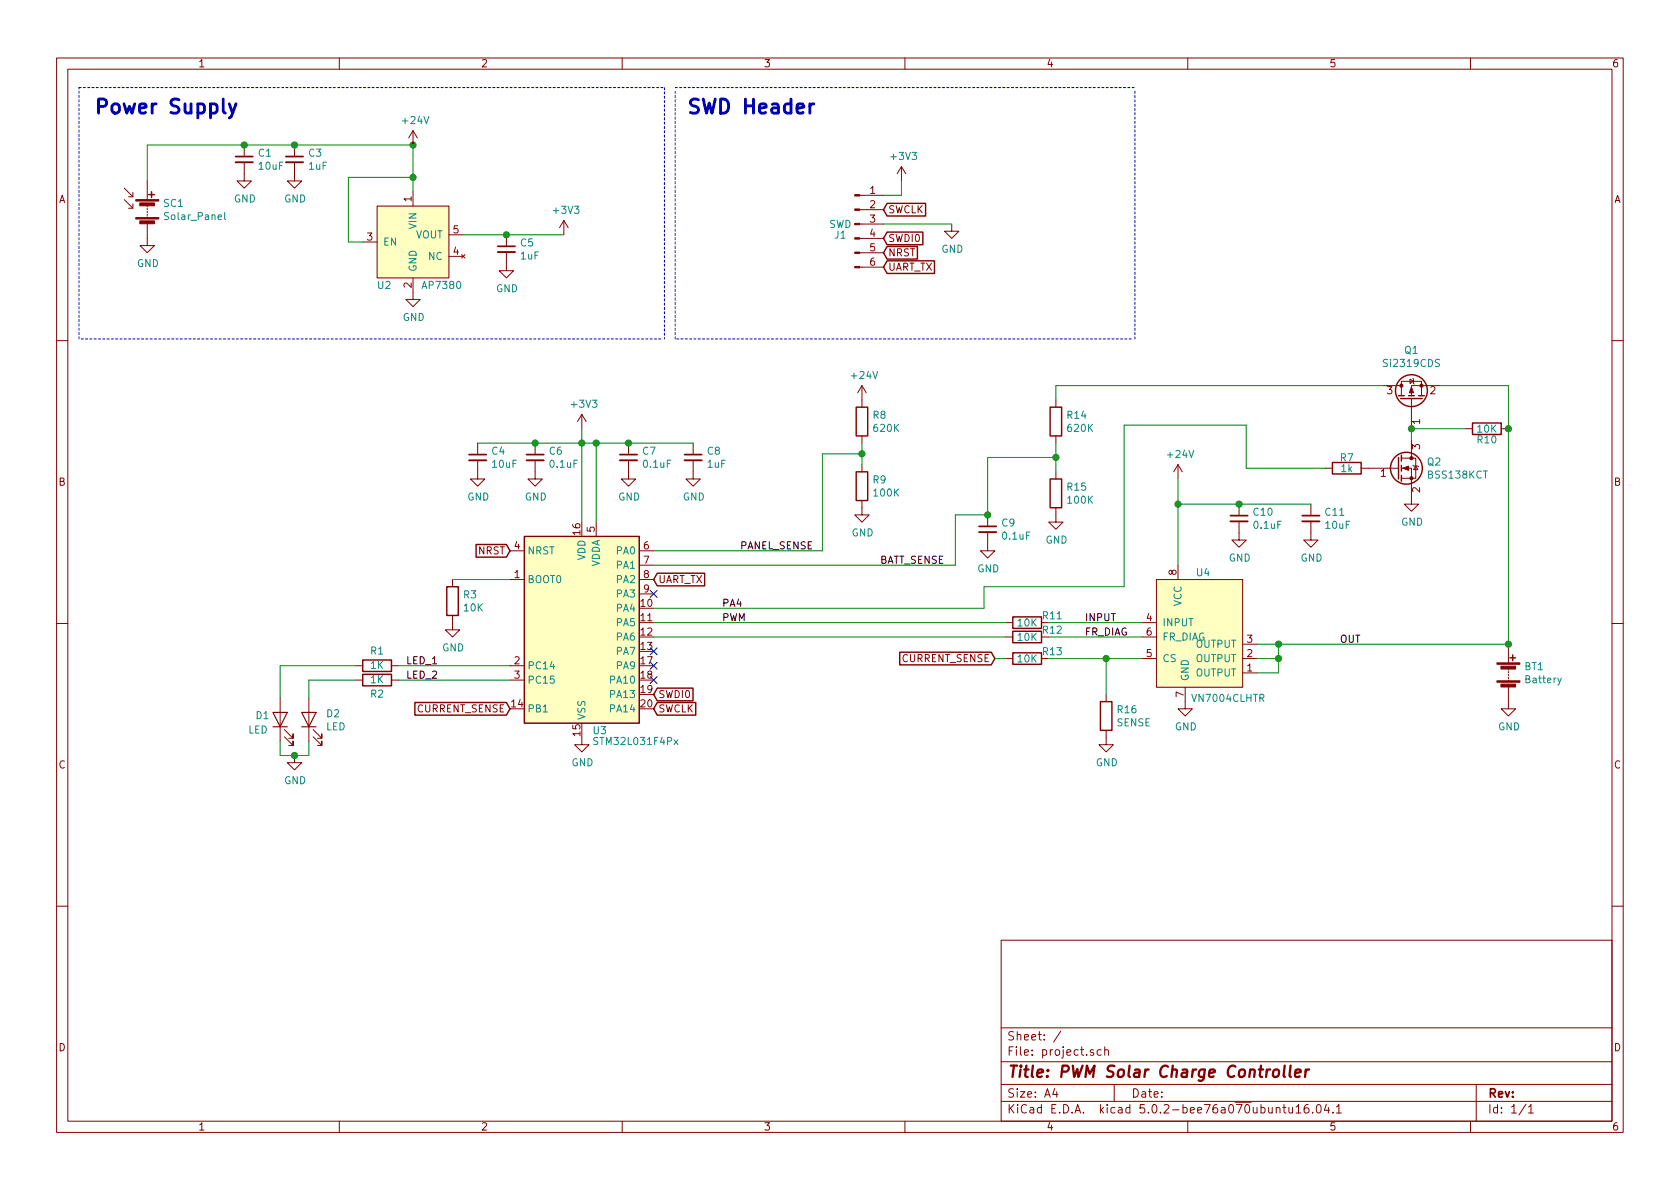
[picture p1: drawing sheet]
EESchema Schematic File Version 4
LIBS:project-cache
EELAYER 26 0
EELAYER END
$Descr A4 11693 8268
encoding utf-8
Sheet 1 1
Title "PWM Solar Charge Controller"
Date ""
Rev ""
Comp ""
Comment1 ""
Comment2 ""
Comment3 ""
Comment4 ""
$EndDescr
$Comp
L MCU_ST_STM32L0:STM32L031F4Px U3
U 1 1
P 4050 4325
F 0 "U3" H 4175 3575 50  0000 C CNN
F 1 "STM32L031F4Px" H 4425 3500 50  0000 C CNN
F 2 "Package_SO:TSSOP-20_4.4x6.5mm_P0.65mm" H 3650 3625 50  0001 R CNN
F 3 "http://www.st.com/st-web-ui/static/active/en/resource/technical/document/datasheet/DM00140359.pdf" H 4050 4325 50  0001 C CNN
	1    4050 4325
	1    0    0    -1  
$EndComp
Text GLabel 4550 4925 2    50   Input ~ 0
SWCLK
Text GLabel 4550 4825 2    50   Input ~ 0
SWDI0
Text GLabel 4550 4025 2    50   Input ~ 0
UART_TX
Text GLabel 3550 3825 0    50   Input ~ 0
NRST
$Comp
L power:GND #PWR018
U 1 1
P 4050 5125
F 0 "#PWR018" H 4050 4875 50  0001 C CNN
F 1 "GND" H 4055 4952 50  0000 C CNN
F 2 "" H 4050 5125 50  0001 C CNN
F 3 "" H 4050 5125 50  0001 C CNN
	1    4050 5125
	1    0    0    -1  
$EndComp
Text GLabel 3550 4925 0    50   Input ~ 0
CURRENT_SENSE
$Comp
L power:+3V3 #PWR017
U 1 1
P 4050 2975
F 0 "#PWR017" H 4050 2825 50  0001 C CNN
F 1 "+3V3" H 4065 3148 50  0000 C CNN
F 2 "" H 4050 2975 50  0001 C CNN
F 3 "" H 4050 2975 50  0001 C CNN
	1    4050 2975
	1    0    0    -1  
$EndComp
Wire Wire Line
	4050 3075 4050 3625
Wire Wire Line
	4150 3625 4150 3075
Wire Wire Line
	4150 3075 4050 3075
Connection ~ 4050 3075
$Comp
L Device:C_Small C6
U 1 1
P 3725 3175
F 0 "C6" H 3817 3221 50  0000 L CNN
F 1 "0.1uF" H 3817 3130 50  0000 L CNN
F 2 "Capacitor_SMD:C_0603_1608Metric_Pad1.05x0.95mm_HandSolder" H 3725 3175 50  0001 C CNN
F 3 "~" H 3725 3175 50  0001 C CNN
	1    3725 3175
	1    0    0    -1  
$EndComp
$Comp
L Device:C_Small C7
U 1 1
P 4375 3175
F 0 "C7" H 4467 3221 50  0000 L CNN
F 1 "0.1uF" H 4467 3130 50  0000 L CNN
F 2 "Capacitor_SMD:C_0603_1608Metric_Pad1.05x0.95mm_HandSolder" H 4375 3175 50  0001 C CNN
F 3 "~" H 4375 3175 50  0001 C CNN
	1    4375 3175
	1    0    0    -1  
$EndComp
Wire Wire Line
	4050 3075 4050 2975
Wire Wire Line
	3725 3075 4050 3075
Wire Wire Line
	4375 3075 4150 3075
Connection ~ 4150 3075
$Comp
L power:GND #PWR015
U 1 1
P 3725 3275
F 0 "#PWR015" H 3725 3025 50  0001 C CNN
F 1 "GND" H 3730 3102 50  0000 C CNN
F 2 "" H 3725 3275 50  0001 C CNN
F 3 "" H 3725 3275 50  0001 C CNN
	1    3725 3275
	1    0    0    -1  
$EndComp
$Comp
L power:GND #PWR019
U 1 1
P 4375 3275
F 0 "#PWR019" H 4375 3025 50  0001 C CNN
F 1 "GND" H 4380 3102 50  0000 C CNN
F 2 "" H 4375 3275 50  0001 C CNN
F 3 "" H 4375 3275 50  0001 C CNN
	1    4375 3275
	1    0    0    -1  
$EndComp
$Comp
L Device:C_Small C8
U 1 1
P 4825 3175
F 0 "C8" H 4917 3221 50  0000 L CNN
F 1 "1uF" H 4917 3130 50  0000 L CNN
F 2 "Capacitor_SMD:C_0603_1608Metric_Pad1.05x0.95mm_HandSolder" H 4825 3175 50  0001 C CNN
F 3 "~" H 4825 3175 50  0001 C CNN
	1    4825 3175
	1    0    0    -1  
$EndComp
$Comp
L Device:C_Small C4
U 1 1
P 3325 3175
F 0 "C4" H 3417 3221 50  0000 L CNN
F 1 "10uF" H 3417 3130 50  0000 L CNN
F 2 "Capacitor_SMD:C_0603_1608Metric_Pad1.05x0.95mm_HandSolder" H 3325 3175 50  0001 C CNN
F 3 "~" H 3325 3175 50  0001 C CNN
	1    3325 3175
	1    0    0    -1  
$EndComp
Wire Wire Line
	3325 3075 3725 3075
Connection ~ 3725 3075
Wire Wire Line
	4825 3075 4375 3075
Connection ~ 4375 3075
$Comp
L power:GND #PWR012
U 1 1
P 3325 3275
F 0 "#PWR012" H 3325 3025 50  0001 C CNN
F 1 "GND" H 3330 3102 50  0000 C CNN
F 2 "" H 3325 3275 50  0001 C CNN
F 3 "" H 3325 3275 50  0001 C CNN
	1    3325 3275
	1    0    0    -1  
$EndComp
$Comp
L power:GND #PWR020
U 1 1
P 4825 3275
F 0 "#PWR020" H 4825 3025 50  0001 C CNN
F 1 "GND" H 4830 3102 50  0000 C CNN
F 2 "" H 4825 3275 50  0001 C CNN
F 3 "" H 4825 3275 50  0001 C CNN
	1    4825 3275
	1    0    0    -1  
$EndComp
$Comp
L theapi_Regulator:AP7380 U2
U 1 1
P 2875 1725
F 0 "U2" H 2675 1475 50  0000 C CNN
F 1 "AP7380" H 3075 1475 50  0000 C CNN
F 2 "Package_TO_SOT_SMD:SOT-23-5_HandSoldering" H 2875 1725 50  0001 C CNN
F 3 "" H 2875 1725 50  0001 C CNN
	1    2875 1725
	1    0    0    -1  
$EndComp
$Comp
L Device:C_Small C3
U 1 1
P 2050 1100
F 0 "C3" H 2142 1146 50  0000 L CNN
F 1 "1uF" H 2142 1055 50  0000 L CNN
F 2 "Capacitor_SMD:C_0603_1608Metric_Pad1.05x0.95mm_HandSolder" H 2050 1100 50  0001 C CNN
F 3 "~" H 2050 1100 50  0001 C CNN
	1    2050 1100
	1    0    0    -1  
$EndComp
$Comp
L Device:C_Small C5
U 1 1
P 3525 1725
F 0 "C5" H 3617 1771 50  0000 L CNN
F 1 "1uF" H 3617 1680 50  0000 L CNN
F 2 "Capacitor_SMD:C_0603_1608Metric_Pad1.05x0.95mm_HandSolder" H 3525 1725 50  0001 C CNN
F 3 "~" H 3525 1725 50  0001 C CNN
	1    3525 1725
	1    0    0    -1  
$EndComp
Wire Wire Line
	2525 1675 2425 1675
Wire Wire Line
	2425 1675 2425 1225
Wire Wire Line
	2425 1225 2875 1225
Wire Wire Line
	2875 1225 2875 1325
Connection ~ 2875 1225
$Comp
L power:GND #PWR013
U 1 1
P 3525 1825
F 0 "#PWR013" H 3525 1575 50  0001 C CNN
F 1 "GND" H 3530 1652 50  0000 C CNN
F 2 "" H 3525 1825 50  0001 C CNN
F 3 "" H 3525 1825 50  0001 C CNN
	1    3525 1825
	1    0    0    -1  
$EndComp
$Comp
L power:GND #PWR010
U 1 1
P 2050 1200
F 0 "#PWR010" H 2050 950 50  0001 C CNN
F 1 "GND" H 2055 1027 50  0000 C CNN
F 2 "" H 2050 1200 50  0001 C CNN
F 3 "" H 2050 1200 50  0001 C CNN
	1    2050 1200
	1    0    0    -1  
$EndComp
Connection ~ 2875 1000
Wire Wire Line
	2875 1000 2875 1225
Wire Wire Line
	3525 1625 3225 1625
$Comp
L power:+3V3 #PWR016
U 1 1
P 3925 1625
F 0 "#PWR016" H 3925 1475 50  0001 C CNN
F 1 "+3V3" H 3940 1798 50  0000 C CNN
F 2 "" H 3925 1625 50  0001 C CNN
F 3 "" H 3925 1625 50  0001 C CNN
	1    3925 1625
	1    0    0    -1  
$EndComp
Wire Wire Line
	3925 1625 3525 1625
Connection ~ 3525 1625
$Comp
L power:GND #PWR07
U 1 1
P 2875 2025
F 0 "#PWR07" H 2875 1775 50  0001 C CNN
F 1 "GND" H 2880 1852 50  0000 C CNN
F 2 "" H 2875 2025 50  0001 C CNN
F 3 "" H 2875 2025 50  0001 C CNN
	1    2875 2025
	1    0    0    -1  
$EndComp
$Comp
L power:+24V #PWR06
U 1 1
P 2875 1000
F 0 "#PWR06" H 2875 850 50  0001 C CNN
F 1 "+24V" H 2890 1173 50  0000 C CNN
F 2 "" H 2875 1000 50  0001 C CNN
F 3 "" H 2875 1000 50  0001 C CNN
	1    2875 1000
	1    0    0    -1  
$EndComp
$Comp
L Device:C_Small C10
U 1 1
P 8625 3600
F 0 "C10" H 8717 3646 50  0000 L CNN
F 1 "0.1uF" H 8717 3555 50  0000 L CNN
F 2 "Capacitor_SMD:C_0603_1608Metric_Pad1.05x0.95mm_HandSolder" H 8625 3600 50  0001 C CNN
F 3 "~" H 8625 3600 50  0001 C CNN
	1    8625 3600
	1    0    0    -1  
$EndComp
$Comp
L power:GND #PWR030
U 1 1
P 8250 4875
F 0 "#PWR030" H 8250 4625 50  0001 C CNN
F 1 "GND" H 8255 4702 50  0000 C CNN
F 2 "" H 8250 4875 50  0001 C CNN
F 3 "" H 8250 4875 50  0001 C CNN
	1    8250 4875
	1    0    0    -1  
$EndComp
$Comp
L power:GND #PWR031
U 1 1
P 8625 3700
F 0 "#PWR031" H 8625 3450 50  0001 C CNN
F 1 "GND" H 8630 3527 50  0000 C CNN
F 2 "" H 8625 3700 50  0001 C CNN
F 3 "" H 8625 3700 50  0001 C CNN
	1    8625 3700
	1    0    0    -1  
$EndComp
$Comp
L power:+24V #PWR029
U 1 1
P 8200 3325
F 0 "#PWR029" H 8200 3175 50  0001 C CNN
F 1 "+24V" H 8215 3498 50  0000 C CNN
F 2 "" H 8200 3325 50  0001 C CNN
F 3 "" H 8200 3325 50  0001 C CNN
	1    8200 3325
	1    0    0    -1  
$EndComp
Wire Wire Line
	8750 4475 8900 4475
Text GLabel 6925 4575 0    50   Input ~ 0
CURRENT_SENSE
$Comp
L Device:R R11
U 1 1
P 7150 4325
F 0 "R11" V 7100 4500 50  0000 C CNN
F 1 "10K" V 7150 4325 50  0000 C CNN
F 2 "Resistor_SMD:R_0603_1608Metric_Pad1.05x0.95mm_HandSolder" V 7080 4325 50  0001 C CNN
F 3 "~" H 7150 4325 50  0001 C CNN
	1    7150 4325
	0    1    1    0   
$EndComp
$Comp
L Device:R R13
U 1 1
P 7150 4575
F 0 "R13" V 7100 4750 50  0000 C CNN
F 1 "10K" V 7150 4575 50  0000 C CNN
F 2 "Resistor_SMD:R_0603_1608Metric_Pad1.05x0.95mm_HandSolder" V 7080 4575 50  0001 C CNN
F 3 "~" H 7150 4575 50  0001 C CNN
	1    7150 4575
	0    1    1    0   
$EndComp
Wire Wire Line
	6925 4575 7000 4575
Wire Wire Line
	7300 4575 7700 4575
Wire Wire Line
	8200 3325 8200 3500
Wire Wire Line
	8625 3500 8200 3500
Connection ~ 8200 3500
Wire Wire Line
	8200 3500 8200 3925
$Comp
L Device:R R16
U 1 1
P 7700 4975
F 0 "R16" H 7770 5021 50  0000 L CNN
F 1 "SENSE" H 7770 4930 50  0000 L CNN
F 2 "Resistor_SMD:R_0805_2012Metric_Pad1.15x1.40mm_HandSolder" V 7630 4975 50  0001 C CNN
F 3 "~" H 7700 4975 50  0001 C CNN
	1    7700 4975
	1    0    0    -1  
$EndComp
$Comp
L power:GND #PWR028
U 1 1
P 7700 5125
F 0 "#PWR028" H 7700 4875 50  0001 C CNN
F 1 "GND" H 7705 4952 50  0000 C CNN
F 2 "" H 7700 5125 50  0001 C CNN
F 3 "" H 7700 5125 50  0001 C CNN
	1    7700 5125
	1    0    0    -1  
$EndComp
Wire Wire Line
	7700 4825 7700 4575
Connection ~ 7700 4575
Wire Wire Line
	7700 4575 7950 4575
Wire Wire Line
	4550 4325 7000 4325
$Comp
L Device:R R12
U 1 1
P 7150 4425
F 0 "R12" V 7100 4600 50  0000 C CNN
F 1 "10K" V 7150 4425 50  0000 C CNN
F 2 "Resistor_SMD:R_0603_1608Metric_Pad1.05x0.95mm_HandSolder" V 7080 4425 50  0001 C CNN
F 3 "~" H 7150 4425 50  0001 C CNN
	1    7150 4425
	0    1    1    0   
$EndComp
$Comp
L Device:C_Small C11
U 1 1
P 9125 3600
F 0 "C11" H 9217 3646 50  0000 L CNN
F 1 "10uF" H 9217 3555 50  0000 L CNN
F 2 "Capacitor_SMD:C_0603_1608Metric_Pad1.05x0.95mm_HandSolder" H 9125 3600 50  0001 C CNN
F 3 "~" H 9125 3600 50  0001 C CNN
	1    9125 3600
	1    0    0    -1  
$EndComp
$Comp
L power:GND #PWR033
U 1 1
P 9125 3700
F 0 "#PWR033" H 9125 3450 50  0001 C CNN
F 1 "GND" H 9130 3527 50  0000 C CNN
F 2 "" H 9125 3700 50  0001 C CNN
F 3 "" H 9125 3700 50  0001 C CNN
	1    9125 3700
	1    0    0    -1  
$EndComp
Wire Wire Line
	8625 3500 9125 3500
$Comp
L Device:LED D1
U 1 1
P 1950 5000
F 0 "D1" V 1975 5175 50  0000 R CNN
F 1 "LED" V 1875 5225 50  0000 R CNN
F 2 "LED_SMD:LED_0805_2012Metric_Pad1.15x1.40mm_HandSolder" H 1950 5000 50  0001 C CNN
F 3 "~" H 1950 5000 50  0001 C CNN
	1    1950 5000
	0    -1   -1   0   
$EndComp
$Comp
L Device:R R1
U 1 1
P 2625 4625
F 0 "R1" V 2725 4625 50  0000 C CNN
F 1 "1K" V 2625 4625 50  0000 C CNN
F 2 "Resistor_SMD:R_0603_1608Metric_Pad1.05x0.95mm_HandSolder" V 2555 4625 50  0001 C CNN
F 3 "~" H 2625 4625 50  0001 C CNN
	1    2625 4625
	0    -1   -1   0   
$EndComp
Text Label 2825 4625 0    50   ~ 0
LED_1
$Comp
L Device:R R15
U 1 1
P 7350 3425
F 0 "R15" H 7420 3471 50  0000 L CNN
F 1 "100K" H 7420 3380 50  0000 L CNN
F 2 "Resistor_SMD:R_0603_1608Metric_Pad1.05x0.95mm_HandSolder" V 7280 3425 50  0001 C CNN
F 3 "~" H 7350 3425 50  0001 C CNN
	1    7350 3425
	1    0    0    -1  
$EndComp
$Comp
L Device:R R14
U 1 1
P 7350 2925
F 0 "R14" H 7420 2971 50  0000 L CNN
F 1 "620K" H 7420 2880 50  0000 L CNN
F 2 "Resistor_SMD:R_0603_1608Metric_Pad1.05x0.95mm_HandSolder" V 7280 2925 50  0001 C CNN
F 3 "~" H 7350 2925 50  0001 C CNN
	1    7350 2925
	1    0    0    -1  
$EndComp
Wire Wire Line
	7350 3075 7350 3175
Connection ~ 7350 3175
Wire Wire Line
	7350 3175 7350 3275
$Comp
L power:GND #PWR027
U 1 1
P 7350 3575
F 0 "#PWR027" H 7350 3325 50  0001 C CNN
F 1 "GND" H 7355 3402 50  0000 C CNN
F 2 "" H 7350 3575 50  0001 C CNN
F 3 "" H 7350 3575 50  0001 C CNN
	1    7350 3575
	1    0    0    -1  
$EndComp
Text Label 6125 3925 0    50   ~ 0
BATT_SENSE
$Comp
L Device:C_Small C9
U 1 1
P 6875 3675
F 0 "C9" H 6967 3721 50  0000 L CNN
F 1 "0.1uF" H 6967 3630 50  0000 L CNN
F 2 "Capacitor_SMD:C_0603_1608Metric_Pad1.05x0.95mm_HandSolder" H 6875 3675 50  0001 C CNN
F 3 "~" H 6875 3675 50  0001 C CNN
	1    6875 3675
	1    0    0    -1  
$EndComp
$Comp
L power:GND #PWR026
U 1 1
P 6875 3775
F 0 "#PWR026" H 6875 3525 50  0001 C CNN
F 1 "GND" H 6880 3602 50  0000 C CNN
F 2 "" H 6875 3775 50  0001 C CNN
F 3 "" H 6875 3775 50  0001 C CNN
	1    6875 3775
	1    0    0    -1  
$EndComp
Wire Wire Line
	6875 3175 7350 3175
$Comp
L Device:R R8
U 1 1
P 6000 2925
F 0 "R8" H 6070 2971 50  0000 L CNN
F 1 "620K" H 6070 2880 50  0000 L CNN
F 2 "Resistor_SMD:R_0603_1608Metric_Pad1.05x0.95mm_HandSolder" V 5930 2925 50  0001 C CNN
F 3 "~" H 6000 2925 50  0001 C CNN
	1    6000 2925
	1    0    0    -1  
$EndComp
$Comp
L Device:R R9
U 1 1
P 6000 3375
F 0 "R9" H 6070 3421 50  0000 L CNN
F 1 "100K" H 6070 3330 50  0000 L CNN
F 2 "Resistor_SMD:R_0603_1608Metric_Pad1.05x0.95mm_HandSolder" V 5930 3375 50  0001 C CNN
F 3 "~" H 6000 3375 50  0001 C CNN
	1    6000 3375
	1    0    0    -1  
$EndComp
$Comp
L power:GND #PWR023
U 1 1
P 6000 3525
F 0 "#PWR023" H 6000 3275 50  0001 C CNN
F 1 "GND" H 6005 3352 50  0000 C CNN
F 2 "" H 6000 3525 50  0001 C CNN
F 3 "" H 6000 3525 50  0001 C CNN
	1    6000 3525
	1    0    0    -1  
$EndComp
$Comp
L power:+24V #PWR022
U 1 1
P 6000 2775
F 0 "#PWR022" H 6000 2625 50  0001 C CNN
F 1 "+24V" H 6015 2948 50  0000 C CNN
F 2 "" H 6000 2775 50  0001 C CNN
F 3 "" H 6000 2775 50  0001 C CNN
	1    6000 2775
	1    0    0    -1  
$EndComp
Wire Wire Line
	7350 2675 7350 2775
Wire Wire Line
	7300 4425 7950 4425
Wire Wire Line
	4550 4425 7000 4425
Text Label 7550 4425 0    50   ~ 0
FR_DIAG
Text Label 5025 4325 0    50   ~ 0
PWM
$Comp
L Device:R R3
U 1 1
P 3150 4175
F 0 "R3" H 3220 4221 50  0000 L CNN
F 1 "10K" H 3220 4130 50  0000 L CNN
F 2 "Resistor_SMD:R_0603_1608Metric_Pad1.05x0.95mm_HandSolder" V 3080 4175 50  0001 C CNN
F 3 "~" H 3150 4175 50  0001 C CNN
	1    3150 4175
	1    0    0    -1  
$EndComp
$Comp
L power:GND #PWR08
U 1 1
P 3150 4325
F 0 "#PWR08" H 3150 4075 50  0001 C CNN
F 1 "GND" H 3155 4152 50  0000 C CNN
F 2 "" H 3150 4325 50  0001 C CNN
F 3 "" H 3150 4325 50  0001 C CNN
	1    3150 4325
	1    0    0    -1  
$EndComp
Wire Wire Line
	3550 4025 3150 4025
$Comp
L power:+3V3 #PWR024
U 1 1
P 6275 1250
F 0 "#PWR024" H 6275 1100 50  0001 C CNN
F 1 "+3V3" H 6290 1423 50  0000 C CNN
F 2 "" H 6275 1250 50  0001 C CNN
F 3 "" H 6275 1250 50  0001 C CNN
	1    6275 1250
	1    0    0    -1  
$EndComp
Wire Wire Line
	6150 1350 6275 1350
Wire Wire Line
	6275 1350 6275 1250
Text GLabel 6150 1450 2    50   Input ~ 0
SWCLK
Text GLabel 6150 1650 2    50   Input ~ 0
SWDI0
Text GLabel 6150 1750 2    50   Input ~ 0
NRST
$Comp
L power:GND #PWR025
U 1 1
P 6625 1550
F 0 "#PWR025" H 6625 1300 50  0001 C CNN
F 1 "GND" H 6630 1377 50  0000 C CNN
F 2 "" H 6625 1550 50  0001 C CNN
F 3 "" H 6625 1550 50  0001 C CNN
	1    6625 1550
	1    0    0    -1  
$EndComp
Wire Wire Line
	6150 1550 6625 1550
$Comp
L Connector:Conn_01x06_Male J1
U 1 1
P 5950 1550
F 0 "J1" H 5850 1475 50  0000 C CNN
F 1 "SWD" H 5850 1550 50  0000 C CNN
F 2 "Connector_PinHeader_2.54mm:PinHeader_1x06_P2.54mm_Vertical" H 5950 1550 50  0001 C CNN
F 3 "~" H 5950 1550 50  0001 C CNN
	1    5950 1550
	1    0    0    -1  
$EndComp
Text GLabel 6150 1850 2    50   Input ~ 0
UART_TX
Wire Wire Line
	6000 3075 6000 3150
Wire Wire Line
	4550 3825 5725 3825
Wire Wire Line
	5725 3825 5725 3150
Wire Wire Line
	5725 3150 6000 3150
Connection ~ 6000 3150
Wire Wire Line
	6000 3150 6000 3225
Text Label 5150 3825 0    50   ~ 0
PANEL_SENSE
$Comp
L Device:R R7
U 1 1
P 9375 3250
F 0 "R7" V 9300 3250 50  0000 C CNN
F 1 "1k" V 9375 3250 50  0000 C CNN
F 2 "Resistor_SMD:R_0603_1608Metric_Pad1.05x0.95mm_HandSolder" V 9305 3250 50  0001 C CNN
F 3 "~" H 9375 3250 50  0001 C CNN
	1    9375 3250
	0    1    1    0   
$EndComp
$Comp
L power:GND #PWR03
U 1 1
P 2050 5250
F 0 "#PWR03" H 2050 5000 50  0001 C CNN
F 1 "GND" H 2055 5077 50  0000 C CNN
F 2 "" H 2050 5250 50  0001 C CNN
F 3 "" H 2050 5250 50  0001 C CNN
	1    2050 5250
	1    0    0    -1  
$EndComp
Wire Wire Line
	2775 4725 3550 4725
Wire Wire Line
	2150 5250 2150 5150
Wire Wire Line
	1950 5150 1950 5250
Wire Wire Line
	2775 4625 3550 4625
$Comp
L Device:R R2
U 1 1
P 2625 4725
F 0 "R2" V 2525 4725 50  0000 C CNN
F 1 "1K" V 2625 4725 50  0000 C CNN
F 2 "Resistor_SMD:R_0603_1608Metric_Pad1.05x0.95mm_HandSolder" V 2555 4725 50  0001 C CNN
F 3 "~" H 2625 4725 50  0001 C CNN
	1    2625 4725
	0    -1   -1   0   
$EndComp
$Comp
L Device:LED D2
U 1 1
P 2150 5000
F 0 "D2" V 2188 4883 50  0000 R CNN
F 1 "LED" V 2097 4883 50  0000 R CNN
F 2 "LED_SMD:LED_0805_2012Metric_Pad1.15x1.40mm_HandSolder" H 2150 5000 50  0001 C CNN
F 3 "~" H 2150 5000 50  0001 C CNN
	1    2150 5000
	0    -1   -1   0   
$EndComp
Wire Notes Line
	550  600  4625 600 
Wire Notes Line
	4625 600  4625 2350
Wire Notes Line
	4600 2350 550  2350
Wire Notes Line
	550  2350 550  600 
Text Notes 650  800  0    98   ~ 20
Power Supply
$Comp
L Device:Solar_Cells SC1
U 1 1
P 1025 1450
F 0 "SC1" H 1133 1496 50  0000 L CNN
F 1 "Solar_Panel" H 1133 1405 50  0000 L CNN
F 2 "theapi:TerminalBlock_2_P5.08mm" V 1025 1510 50  0001 C CNN
F 3 "~" V 1025 1510 50  0001 C CNN
	1    1025 1450
	1    0    0    -1  
$EndComp
Wire Wire Line
	1025 1250 1025 1000
$Comp
L power:GND #PWR01
U 1 1
P 1025 1650
F 0 "#PWR01" H 1025 1400 50  0001 C CNN
F 1 "GND" H 1030 1477 50  0000 C CNN
F 2 "" H 1025 1650 50  0001 C CNN
F 3 "" H 1025 1650 50  0001 C CNN
	1    1025 1650
	1    0    0    -1  
$EndComp
$Comp
L Device:C_Small C1
U 1 1
P 1700 1100
F 0 "C1" H 1792 1146 50  0000 L CNN
F 1 "10uF" H 1792 1055 50  0000 L CNN
F 2 "Capacitor_SMD:C_0603_1608Metric_Pad1.05x0.95mm_HandSolder" H 1700 1100 50  0001 C CNN
F 3 "~" H 1700 1100 50  0001 C CNN
	1    1700 1100
	1    0    0    -1  
$EndComp
Wire Wire Line
	2050 1000 2875 1000
$Comp
L power:GND #PWR02
U 1 1
P 1700 1200
F 0 "#PWR02" H 1700 950 50  0001 C CNN
F 1 "GND" H 1705 1027 50  0000 C CNN
F 2 "" H 1700 1200 50  0001 C CNN
F 3 "" H 1700 1200 50  0001 C CNN
	1    1700 1200
	1    0    0    -1  
$EndComp
Wire Notes Line
	4700 600  7900 600 
Wire Notes Line
	7900 625  7900 2350
Wire Notes Line
	7875 2350 4700 2350
Wire Notes Line
	4700 2350 4700 625 
Text Notes 4775 800  0    98   ~ 20
SWD Header
Wire Wire Line
	2475 4725 2150 4725
Wire Wire Line
	2150 4725 2150 4850
Wire Wire Line
	2475 4625 1950 4625
Wire Wire Line
	1950 4625 1950 4850
Wire Wire Line
	1950 5250 2050 5250
Wire Wire Line
	2150 5250 2050 5250
Connection ~ 2050 5250
$Comp
L theapi_driver:VN7003ALH U4
U 1 1
P 8300 4225
F 0 "U4" H 8375 4475 50  0000 C CNN
F 1 "VN7004CLHTR" H 8550 3600 50  0000 C CNN
F 2 "theapi:Octapak" H 8300 4225 50  0001 C CNN
F 3 "" H 8300 4225 50  0001 C CNN
	1    8300 4225
	1    0    0    -1  
$EndComp
Wire Wire Line
	1025 1000 1700 1000
Connection ~ 2050 1000
Connection ~ 1700 1000
Wire Wire Line
	1700 1000 2050 1000
Wire Wire Line
	8750 4575 8900 4575
Wire Wire Line
	8900 4575 8900 4475
Wire Wire Line
	8750 4675 8900 4675
Wire Wire Line
	8900 4675 8900 4575
Connection ~ 8900 4575
Connection ~ 8900 4475
NoConn ~ 4550 4125
Text Label 9325 4475 0    50   ~ 0
OUT
Text Label 7550 4325 0    50   ~ 0
INPUT
Text Label 2825 4725 0    50   ~ 0
LED_2
Text Label 5025 4225 0    50   ~ 0
PA4
Wire Wire Line
	7300 4325 7950 4325
Wire Wire Line
	6650 3925 6650 3575
Wire Wire Line
	6650 3575 6875 3575
Wire Wire Line
	6875 3175 6875 3575
Connection ~ 6875 3575
$Comp
L Transistor_FET:Si2319CDS Q1
U 1 1
P 9825 2775
F 0 "Q1" V 10168 2775 50  0000 C CNN
F 1 "Si2319CDS" V 10077 2775 50  0000 C CNN
F 2 "Package_TO_SOT_SMD:SOT-23" H 10025 2700 50  0001 L CIN
F 3 "http://www.vishay.com/docs/66709/si2319cd.pdf" H 9825 2775 50  0001 L CNN
	1    9825 2775
	0    -1   -1   0   
$EndComp
Wire Wire Line
	6850 4225 6850 4075
Wire Wire Line
	6850 4075 7825 4075
Wire Wire Line
	7825 4075 7825 2950
Wire Wire Line
	4550 4225 6850 4225
$Comp
L Device:R R10
U 1 1
P 10350 2975
F 0 "R10" V 10425 2975 50  0000 C CNN
F 1 "10K" V 10350 2975 50  0000 C CNN
F 2 "Resistor_SMD:R_0603_1608Metric_Pad1.05x0.95mm_HandSolder" V 10280 2975 50  0001 C CNN
F 3 "~" H 10350 2975 50  0001 C CNN
	1    10350 2975
	0    1    1    0   
$EndComp
$Comp
L Transistor_FET:2N7002 Q2
U 1 1
P 9725 3250
F 0 "Q2" H 9930 3296 50  0000 L CNN
F 1 "BSS138KCT" H 9930 3205 50  0000 L CNN
F 2 "Package_TO_SOT_SMD:SOT-23" H 9925 3175 50  0001 L CIN
F 3 "https://www.fairchildsemi.com/datasheets/2N/2N7002.pdf" H 9725 3250 50  0001 L CNN
	1    9725 3250
	1    0    0    -1  
$EndComp
$Comp
L power:GND #PWR021
U 1 1
P 9825 3450
F 0 "#PWR021" H 9825 3200 50  0001 C CNN
F 1 "GND" H 9830 3277 50  0000 C CNN
F 2 "" H 9825 3450 50  0001 C CNN
F 3 "" H 9825 3450 50  0001 C CNN
	1    9825 3450
	1    0    0    -1  
$EndComp
Connection ~ 8625 3500
Wire Wire Line
	9825 2975 9825 3050
Wire Wire Line
	9225 3250 8675 3250
Wire Wire Line
	8675 3250 8675 2950
Wire Wire Line
	8675 2950 7825 2950
Connection ~ 9825 2975
Wire Wire Line
	4550 3925 6650 3925
$Comp
L Device:Battery BT1
U 1 1
P 10500 4675
F 0 "BT1" H 10608 4721 50  0000 L CNN
F 1 "Battery" H 10608 4630 50  0000 L CNN
F 2 "theapi:TerminalBlock_2_P5.08mm" V 10500 4735 50  0001 C CNN
F 3 "~" V 10500 4735 50  0001 C CNN
	1    10500 4675
	1    0    0    -1  
$EndComp
$Comp
L power:GND #PWR0101
U 1 1
P 10500 4875
F 0 "#PWR0101" H 10500 4625 50  0001 C CNN
F 1 "GND" H 10505 4702 50  0000 C CNN
F 2 "" H 10500 4875 50  0001 C CNN
F 3 "" H 10500 4875 50  0001 C CNN
	1    10500 4875
	1    0    0    -1  
$EndComp
Connection ~ 10500 4475
Wire Wire Line
	10500 2675 10500 2975
NoConn ~ 4550 4625
NoConn ~ 4550 4525
NoConn ~ 4550 4725
Wire Wire Line
	7350 2675 9625 2675
Wire Wire Line
	8900 4475 10500 4475
Connection ~ 10500 2975
Wire Wire Line
	10500 2975 10500 4475
Wire Wire Line
	10025 2675 10500 2675
Wire Wire Line
	9825 2975 10200 2975
$EndSCHEMATC
